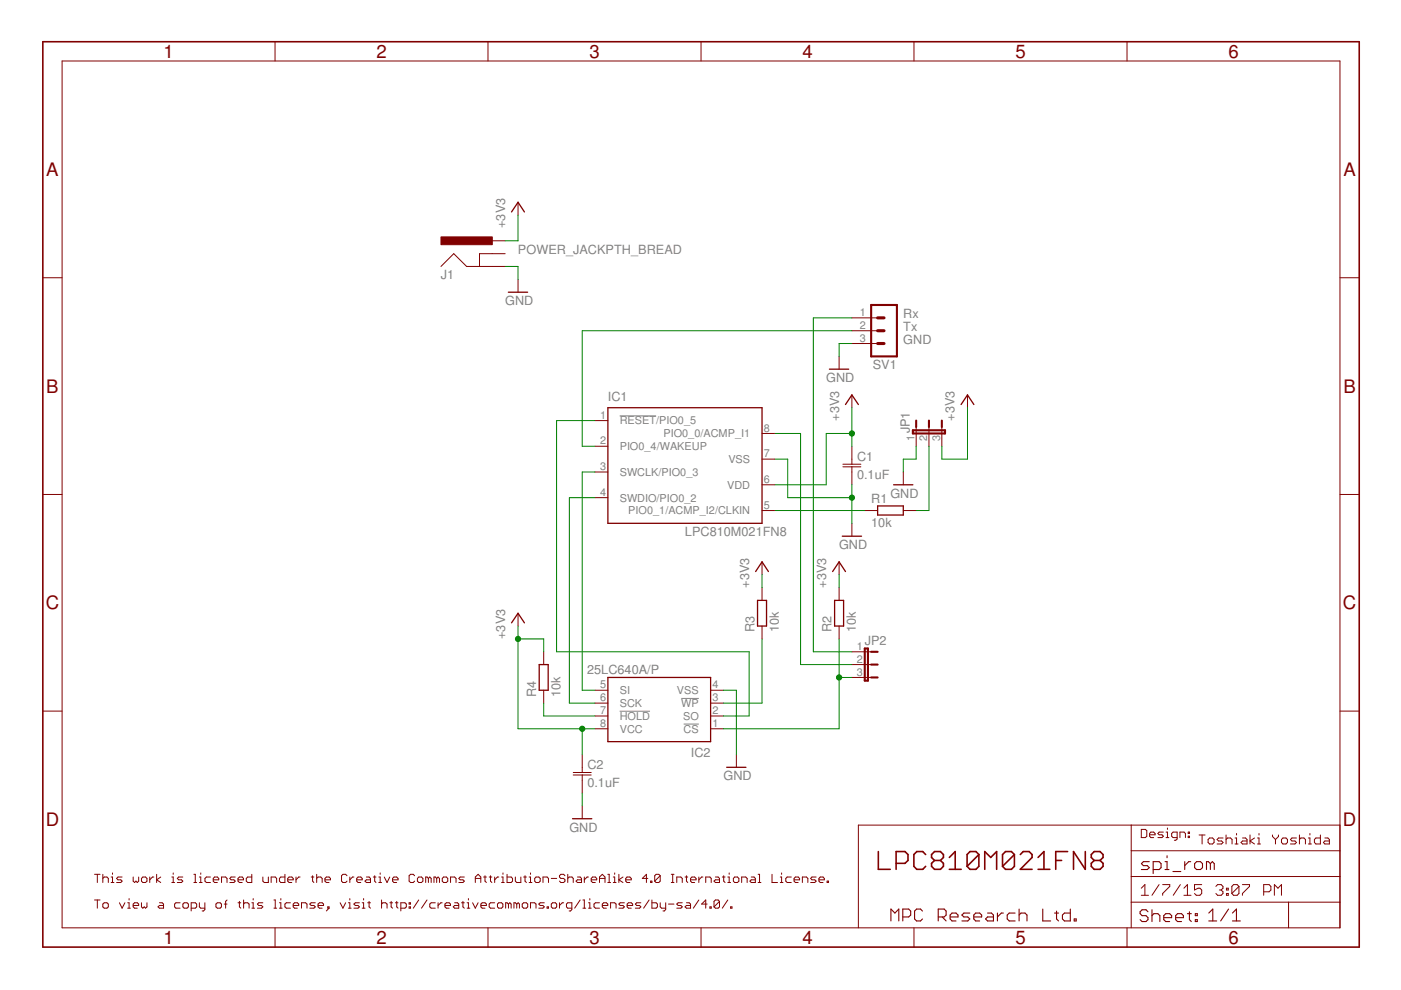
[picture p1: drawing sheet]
<?xml version="1.0" encoding="utf-8"?>
<!DOCTYPE eagle SYSTEM "eagle.dtd">
<!--
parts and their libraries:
SparkFun-Connectors: Licensing: CC v3.0 Share-Alike You are welcome to use this library for commercial purposes.
-->
<eagle version="7.2.0">
<drawing>
<settings>
<setting alwaysvectorfont="no"/>
<setting verticaltext="up"/>
</settings>
<grid distance="0.1" unitdist="inch" unit="inch" style="lines" multiple="1" display="yes" altdistance="0.01" altunitdist="inch" altunit="inch"/>
<schematic xreflabel="%F%N/%S.%C%R" xrefpart="/%S.%C%R">
<libraries>
<library name="supply1">
<symbols>
<symbol name="+3V3">
<wire x1="1.27" y1="-1.905" x2="0" y2="0" width="0.254" layer="94"/>
<wire x1="0" y1="0" x2="-1.27" y2="-1.905" width="0.254" layer="94"/>
<text x="-2.54" y="-5.08" size="1.778" layer="96" rot="R90">&gt;VALUE</text>
<pin name="+3V3" x="0" y="-2.54" visible="off" length="short" direction="sup" rot="R90"/>
</symbol>
<symbol name="GND">
<wire x1="-1.905" y1="0" x2="1.905" y2="0" width="0.254" layer="94"/>
<text x="-2.54" y="-2.54" size="1.778" layer="96">&gt;VALUE</text>
<pin name="GND" x="0" y="2.54" visible="off" length="short" direction="sup" rot="R270"/>
</symbol>
</symbols>
<devicesets>
<deviceset name="+3V3" prefix="+3V3">
<gates>
<gate name="G$1" symbol="+3V3" x="0" y="0"/>
</gates>
<devices>
<device name="">
<technologies>
<technology name=""/>
</technologies>
</device>
</devices>
</deviceset>
<deviceset name="GND" prefix="GND">
<gates>
<gate name="1" symbol="GND" x="0" y="0"/>
</gates>
<devices>
<device name="">
<technologies>
<technology name=""/>
</technologies>
</device>
</devices>
</deviceset>
</devicesets>
</library>
<library name="resistor">
<symbols>
<symbol name="R-EU">
<wire x1="-2.54" y1="-0.889" x2="2.54" y2="-0.889" width="0.254" layer="94"/>
<wire x1="2.54" y1="0.889" x2="-2.54" y2="0.889" width="0.254" layer="94"/>
<wire x1="2.54" y1="-0.889" x2="2.54" y2="0.889" width="0.254" layer="94"/>
<wire x1="-2.54" y1="-0.889" x2="-2.54" y2="0.889" width="0.254" layer="94"/>
<text x="-3.81" y="1.4986" size="1.778" layer="95">&gt;NAME</text>
<text x="-3.81" y="-3.302" size="1.778" layer="96">&gt;VALUE</text>
<pin name="2" x="5.08" y="0" visible="off" length="short" direction="pas" swaplevel="1" rot="R180"/>
<pin name="1" x="-5.08" y="0" visible="off" length="short" direction="pas" swaplevel="1"/>
</symbol>
</symbols>
<devicesets>
<deviceset name="R-EU_" prefix="R" uservalue="yes">
<gates>
<gate name="G$1" symbol="R-EU" x="0" y="0"/>
</gates>
<devices>
<device name="R0402" package="R0402">
<connects>
<connect gate="G$1" pin="1" pad="1"/>
<connect gate="G$1" pin="2" pad="2"/>
</connects>
<technologies>
<technology name=""/>
</technologies>
</device>
<device name="R0603" package="R0603">
<connects>
<connect gate="G$1" pin="1" pad="1"/>
<connect gate="G$1" pin="2" pad="2"/>
</connects>
<technologies>
<technology name=""/>
</technologies>
</device>
<device name="R0805" package="R0805">
<connects>
<connect gate="G$1" pin="1" pad="1"/>
<connect gate="G$1" pin="2" pad="2"/>
</connects>
<technologies>
<technology name=""/>
</technologies>
</device>
<device name="R0805W" package="R0805W">
<connects>
<connect gate="G$1" pin="1" pad="1"/>
<connect gate="G$1" pin="2" pad="2"/>
</connects>
<technologies>
<technology name=""/>
</technologies>
</device>
<device name="R1005" package="R1005">
<connects>
<connect gate="G$1" pin="1" pad="1"/>
<connect gate="G$1" pin="2" pad="2"/>
</connects>
<technologies>
<technology name=""/>
</technologies>
</device>
<device name="R1206" package="R1206">
<connects>
<connect gate="G$1" pin="1" pad="1"/>
<connect gate="G$1" pin="2" pad="2"/>
</connects>
<technologies>
<technology name=""/>
</technologies>
</device>
<device name="R1206W" package="R1206W">
<connects>
<connect gate="G$1" pin="1" pad="1"/>
<connect gate="G$1" pin="2" pad="2"/>
</connects>
<technologies>
<technology name=""/>
</technologies>
</device>
<device name="R1210" package="R1210">
<connects>
<connect gate="G$1" pin="1" pad="1"/>
<connect gate="G$1" pin="2" pad="2"/>
</connects>
<technologies>
<technology name=""/>
</technologies>
</device>
<device name="R1210W" package="R1210W">
<connects>
<connect gate="G$1" pin="1" pad="1"/>
<connect gate="G$1" pin="2" pad="2"/>
</connects>
<technologies>
<technology name=""/>
</technologies>
</device>
<device name="R2010" package="R2010">
<connects>
<connect gate="G$1" pin="1" pad="1"/>
<connect gate="G$1" pin="2" pad="2"/>
</connects>
<technologies>
<technology name=""/>
</technologies>
</device>
<device name="R2010W" package="R2010W">
<connects>
<connect gate="G$1" pin="1" pad="1"/>
<connect gate="G$1" pin="2" pad="2"/>
</connects>
<technologies>
<technology name=""/>
</technologies>
</device>
<device name="R2012" package="R2012">
<connects>
<connect gate="G$1" pin="1" pad="1"/>
<connect gate="G$1" pin="2" pad="2"/>
</connects>
<technologies>
<technology name=""/>
</technologies>
</device>
<device name="R2012W" package="R2012W">
<connects>
<connect gate="G$1" pin="1" pad="1"/>
<connect gate="G$1" pin="2" pad="2"/>
</connects>
<technologies>
<technology name=""/>
</technologies>
</device>
<device name="R2512" package="R2512">
<connects>
<connect gate="G$1" pin="1" pad="1"/>
<connect gate="G$1" pin="2" pad="2"/>
</connects>
<technologies>
<technology name=""/>
</technologies>
</device>
<device name="R2512W" package="R2512W">
<connects>
<connect gate="G$1" pin="1" pad="1"/>
<connect gate="G$1" pin="2" pad="2"/>
</connects>
<technologies>
<technology name=""/>
</technologies>
</device>
<device name="R3216" package="R3216">
<connects>
<connect gate="G$1" pin="1" pad="1"/>
<connect gate="G$1" pin="2" pad="2"/>
</connects>
<technologies>
<technology name=""/>
</technologies>
</device>
<device name="R3216W" package="R3216W">
<connects>
<connect gate="G$1" pin="1" pad="1"/>
<connect gate="G$1" pin="2" pad="2"/>
</connects>
<technologies>
<technology name=""/>
</technologies>
</device>
<device name="R3225" package="R3225">
<connects>
<connect gate="G$1" pin="1" pad="1"/>
<connect gate="G$1" pin="2" pad="2"/>
</connects>
<technologies>
<technology name=""/>
</technologies>
</device>
<device name="R3225W" package="R3225W">
<connects>
<connect gate="G$1" pin="1" pad="1"/>
<connect gate="G$1" pin="2" pad="2"/>
</connects>
<technologies>
<technology name=""/>
</technologies>
</device>
<device name="R5025" package="R5025">
<connects>
<connect gate="G$1" pin="1" pad="1"/>
<connect gate="G$1" pin="2" pad="2"/>
</connects>
<technologies>
<technology name=""/>
</technologies>
</device>
<device name="R5025W" package="R5025W">
<connects>
<connect gate="G$1" pin="1" pad="1"/>
<connect gate="G$1" pin="2" pad="2"/>
</connects>
<technologies>
<technology name=""/>
</technologies>
</device>
<device name="R6332" package="R6332">
<connects>
<connect gate="G$1" pin="1" pad="1"/>
<connect gate="G$1" pin="2" pad="2"/>
</connects>
<technologies>
<technology name=""/>
</technologies>
</device>
<device name="R6332W" package="R6332W">
<connects>
<connect gate="G$1" pin="1" pad="1"/>
<connect gate="G$1" pin="2" pad="2"/>
</connects>
<technologies>
<technology name=""/>
</technologies>
</device>
<device name="M0805" package="M0805">
<connects>
<connect gate="G$1" pin="1" pad="1"/>
<connect gate="G$1" pin="2" pad="2"/>
</connects>
<technologies>
<technology name=""/>
</technologies>
</device>
<device name="M1206" package="M1206">
<connects>
<connect gate="G$1" pin="1" pad="1"/>
<connect gate="G$1" pin="2" pad="2"/>
</connects>
<technologies>
<technology name=""/>
</technologies>
</device>
<device name="M1406" package="M1406">
<connects>
<connect gate="G$1" pin="1" pad="1"/>
<connect gate="G$1" pin="2" pad="2"/>
</connects>
<technologies>
<technology name=""/>
</technologies>
</device>
<device name="M2012" package="M2012">
<connects>
<connect gate="G$1" pin="1" pad="1"/>
<connect gate="G$1" pin="2" pad="2"/>
</connects>
<technologies>
<technology name=""/>
</technologies>
</device>
<device name="M2309" package="M2309">
<connects>
<connect gate="G$1" pin="1" pad="1"/>
<connect gate="G$1" pin="2" pad="2"/>
</connects>
<technologies>
<technology name=""/>
</technologies>
</device>
<device name="M3216" package="M3216">
<connects>
<connect gate="G$1" pin="1" pad="1"/>
<connect gate="G$1" pin="2" pad="2"/>
</connects>
<technologies>
<technology name=""/>
</technologies>
</device>
<device name="M3516" package="M3516">
<connects>
<connect gate="G$1" pin="1" pad="1"/>
<connect gate="G$1" pin="2" pad="2"/>
</connects>
<technologies>
<technology name=""/>
</technologies>
</device>
<device name="M5923" package="M5923">
<connects>
<connect gate="G$1" pin="1" pad="1"/>
<connect gate="G$1" pin="2" pad="2"/>
</connects>
<technologies>
<technology name=""/>
</technologies>
</device>
<device name="0204/5" package="0204/5">
<connects>
<connect gate="G$1" pin="1" pad="1"/>
<connect gate="G$1" pin="2" pad="2"/>
</connects>
<technologies>
<technology name=""/>
</technologies>
</device>
<device name="0204/7" package="0204/7">
<connects>
<connect gate="G$1" pin="1" pad="1"/>
<connect gate="G$1" pin="2" pad="2"/>
</connects>
<technologies>
<technology name=""/>
</technologies>
</device>
<device name="0204/2V" package="0204V">
<connects>
<connect gate="G$1" pin="1" pad="1"/>
<connect gate="G$1" pin="2" pad="2"/>
</connects>
<technologies>
<technology name=""/>
</technologies>
</device>
<device name="0207/10" package="0207/10">
<connects>
<connect gate="G$1" pin="1" pad="1"/>
<connect gate="G$1" pin="2" pad="2"/>
</connects>
<technologies>
<technology name=""/>
</technologies>
</device>
<device name="0207/12" package="0207/12">
<connects>
<connect gate="G$1" pin="1" pad="1"/>
<connect gate="G$1" pin="2" pad="2"/>
</connects>
<technologies>
<technology name=""/>
</technologies>
</device>
<device name="0207/15" package="0207/15">
<connects>
<connect gate="G$1" pin="1" pad="1"/>
<connect gate="G$1" pin="2" pad="2"/>
</connects>
<technologies>
<technology name=""/>
</technologies>
</device>
<device name="0207/2V" package="0207/2V">
<connects>
<connect gate="G$1" pin="1" pad="1"/>
<connect gate="G$1" pin="2" pad="2"/>
</connects>
<technologies>
<technology name=""/>
</technologies>
</device>
<device name="0207/5V" package="0207/5V">
<connects>
<connect gate="G$1" pin="1" pad="1"/>
<connect gate="G$1" pin="2" pad="2"/>
</connects>
<technologies>
<technology name=""/>
</technologies>
</device>
<device name="0207/7" package="0207/7">
<connects>
<connect gate="G$1" pin="1" pad="1"/>
<connect gate="G$1" pin="2" pad="2"/>
</connects>
<technologies>
<technology name=""/>
</technologies>
</device>
<device name="0309/10" package="0309/10">
<connects>
<connect gate="G$1" pin="1" pad="1"/>
<connect gate="G$1" pin="2" pad="2"/>
</connects>
<technologies>
<technology name=""/>
</technologies>
</device>
<device name="0309/12" package="0309/12">
<connects>
<connect gate="G$1" pin="1" pad="1"/>
<connect gate="G$1" pin="2" pad="2"/>
</connects>
<technologies>
<technology name=""/>
</technologies>
</device>
<device name="0309/V" package="0309V">
<connects>
<connect gate="G$1" pin="1" pad="1"/>
<connect gate="G$1" pin="2" pad="2"/>
</connects>
<technologies>
<technology name=""/>
</technologies>
</device>
<device name="0411/12" package="0411/12">
<connects>
<connect gate="G$1" pin="1" pad="1"/>
<connect gate="G$1" pin="2" pad="2"/>
</connects>
<technologies>
<technology name=""/>
</technologies>
</device>
<device name="0411/15" package="0411/15">
<connects>
<connect gate="G$1" pin="1" pad="1"/>
<connect gate="G$1" pin="2" pad="2"/>
</connects>
<technologies>
<technology name=""/>
</technologies>
</device>
<device name="0411/3V" package="0411V">
<connects>
<connect gate="G$1" pin="1" pad="1"/>
<connect gate="G$1" pin="2" pad="2"/>
</connects>
<technologies>
<technology name=""/>
</technologies>
</device>
<device name="0414/15" package="0414/15">
<connects>
<connect gate="G$1" pin="1" pad="1"/>
<connect gate="G$1" pin="2" pad="2"/>
</connects>
<technologies>
<technology name=""/>
</technologies>
</device>
<device name="0414/5V" package="0414V">
<connects>
<connect gate="G$1" pin="1" pad="1"/>
<connect gate="G$1" pin="2" pad="2"/>
</connects>
<technologies>
<technology name=""/>
</technologies>
</device>
<device name="0617/17" package="0617/17">
<connects>
<connect gate="G$1" pin="1" pad="1"/>
<connect gate="G$1" pin="2" pad="2"/>
</connects>
<technologies>
<technology name=""/>
</technologies>
</device>
<device name="0617/22" package="0617/22">
<connects>
<connect gate="G$1" pin="1" pad="1"/>
<connect gate="G$1" pin="2" pad="2"/>
</connects>
<technologies>
<technology name=""/>
</technologies>
</device>
<device name="0617/5V" package="0617V">
<connects>
<connect gate="G$1" pin="1" pad="1"/>
<connect gate="G$1" pin="2" pad="2"/>
</connects>
<technologies>
<technology name=""/>
</technologies>
</device>
<device name="0922/22" package="0922/22">
<connects>
<connect gate="G$1" pin="1" pad="1"/>
<connect gate="G$1" pin="2" pad="2"/>
</connects>
<technologies>
<technology name=""/>
</technologies>
</device>
<device name="0613/5V" package="P0613V">
<connects>
<connect gate="G$1" pin="1" pad="1"/>
<connect gate="G$1" pin="2" pad="2"/>
</connects>
<technologies>
<technology name=""/>
</technologies>
</device>
<device name="0613/15" package="P0613/15">
<connects>
<connect gate="G$1" pin="1" pad="1"/>
<connect gate="G$1" pin="2" pad="2"/>
</connects>
<technologies>
<technology name=""/>
</technologies>
</device>
<device name="0817/22" package="P0817/22">
<connects>
<connect gate="G$1" pin="1" pad="1"/>
<connect gate="G$1" pin="2" pad="2"/>
</connects>
<technologies>
<technology name=""/>
</technologies>
</device>
<device name="0817/7V" package="P0817V">
<connects>
<connect gate="G$1" pin="1" pad="1"/>
<connect gate="G$1" pin="2" pad="2"/>
</connects>
<technologies>
<technology name=""/>
</technologies>
</device>
<device name="V234/12" package="V234/12">
<connects>
<connect gate="G$1" pin="1" pad="1"/>
<connect gate="G$1" pin="2" pad="2"/>
</connects>
<technologies>
<technology name=""/>
</technologies>
</device>
<device name="V235/17" package="V235/17">
<connects>
<connect gate="G$1" pin="1" pad="1"/>
<connect gate="G$1" pin="2" pad="2"/>
</connects>
<technologies>
<technology name=""/>
</technologies>
</device>
<device name="V526-0" package="V526-0">
<connects>
<connect gate="G$1" pin="1" pad="1"/>
<connect gate="G$1" pin="2" pad="2"/>
</connects>
<technologies>
<technology name=""/>
</technologies>
</device>
<device name="MELF0102R" package="MINI_MELF-0102R">
<connects>
<connect gate="G$1" pin="1" pad="1"/>
<connect gate="G$1" pin="2" pad="2"/>
</connects>
<technologies>
<technology name=""/>
</technologies>
</device>
<device name="MELF0102W" package="MINI_MELF-0102W">
<connects>
<connect gate="G$1" pin="1" pad="1"/>
<connect gate="G$1" pin="2" pad="2"/>
</connects>
<technologies>
<technology name=""/>
</technologies>
</device>
<device name="MELF0204R" package="MINI_MELF-0204R">
<connects>
<connect gate="G$1" pin="1" pad="1"/>
<connect gate="G$1" pin="2" pad="2"/>
</connects>
<technologies>
<technology name=""/>
</technologies>
</device>
<device name="MELF0204W" package="MINI_MELF-0204W">
<connects>
<connect gate="G$1" pin="1" pad="1"/>
<connect gate="G$1" pin="2" pad="2"/>
</connects>
<technologies>
<technology name=""/>
</technologies>
</device>
<device name="MELF0207R" package="MINI_MELF-0207R">
<connects>
<connect gate="G$1" pin="1" pad="1"/>
<connect gate="G$1" pin="2" pad="2"/>
</connects>
<technologies>
<technology name=""/>
</technologies>
</device>
<device name="MELF0207W" package="MINI_MELF-0207W">
<connects>
<connect gate="G$1" pin="1" pad="1"/>
<connect gate="G$1" pin="2" pad="2"/>
</connects>
<technologies>
<technology name=""/>
</technologies>
</device>
<device name="0922V" package="0922V">
<connects>
<connect gate="G$1" pin="1" pad="1"/>
<connect gate="G$1" pin="2" pad="2"/>
</connects>
<technologies>
<technology name=""/>
</technologies>
</device>
<device name="RDH/15" package="RDH/15">
<connects>
<connect gate="G$1" pin="1" pad="1"/>
<connect gate="G$1" pin="2" pad="2"/>
</connects>
<technologies>
<technology name=""/>
</technologies>
</device>
<device name="MELF0102AX" package="MINI_MELF-0102AX">
<connects>
<connect gate="G$1" pin="1" pad="1"/>
<connect gate="G$1" pin="2" pad="2"/>
</connects>
<technologies>
<technology name=""/>
</technologies>
</device>
</devices>
</deviceset>
</devicesets>
</library>
<library name="jumper">
<symbols>
<symbol name="JP3E">
<wire x1="2.54" y1="0" x2="2.54" y2="1.27" width="0.1524" layer="94"/>
<wire x1="0" y1="0" x2="0" y2="1.27" width="0.1524" layer="94"/>
<wire x1="-2.54" y1="0" x2="-2.54" y2="1.27" width="0.1524" layer="94"/>
<wire x1="2.54" y1="2.54" x2="2.54" y2="1.27" width="0.4064" layer="94"/>
<wire x1="0" y1="2.54" x2="0" y2="1.27" width="0.4064" layer="94"/>
<wire x1="-2.54" y1="2.54" x2="-2.54" y2="1.27" width="0.4064" layer="94"/>
<wire x1="-3.175" y1="0" x2="3.175" y2="0" width="0.4064" layer="94"/>
<wire x1="3.175" y1="0" x2="3.175" y2="0.635" width="0.4064" layer="94"/>
<wire x1="3.175" y1="0.635" x2="-3.175" y2="0.635" width="0.4064" layer="94"/>
<wire x1="-3.175" y1="0.635" x2="-3.175" y2="0" width="0.4064" layer="94"/>
<text x="-3.81" y="0" size="1.778" layer="95" rot="R90">&gt;NAME</text>
<text x="5.715" y="0" size="1.778" layer="96" rot="R90">&gt;VALUE</text>
<pin name="1" x="-2.54" y="-2.54" visible="pad" length="short" direction="pas" rot="R90"/>
<pin name="2" x="0" y="-2.54" visible="pad" length="short" direction="pas" rot="R90"/>
<pin name="3" x="2.54" y="-2.54" visible="pad" length="short" direction="pas" rot="R90"/>
</symbol>
</symbols>
<devicesets>
<deviceset name="JP2E" prefix="JP" uservalue="yes">
<gates>
<gate name="1" symbol="JP3E" x="0" y="0"/>
</gates>
<devices>
<device name="" package="JP2">
<connects>
<connect gate="1" pin="1" pad="1"/>
<connect gate="1" pin="2" pad="2"/>
<connect gate="1" pin="3" pad="3"/>
</connects>
<technologies>
<technology name=""/>
</technologies>
</device>
</devices>
</deviceset>
</devicesets>
</library>
<library name="cap">
<symbols>
<symbol name="CAP-JIS">
<wire x1="0" y1="-1.016" x2="1.778" y2="-1.016" width="0.1524" layer="94"/>
<wire x1="0" y1="-1.524" x2="1.778" y2="-1.524" width="0.1524" layer="94"/>
<wire x1="0" y1="0" x2="0" y2="-1.016" width="0.1524" layer="94"/>
<wire x1="0" y1="-2.54" x2="0" y2="-1.524" width="0.1524" layer="94"/>
<wire x1="0" y1="-1.016" x2="-1.778" y2="-1.016" width="0.1524" layer="94"/>
<wire x1="0" y1="-1.524" x2="-1.778" y2="-1.524" width="0.1524" layer="94"/>
<text x="1.016" y="-0.381" size="1.778" layer="95">&gt;NAME</text>
<text x="1.016" y="-3.937" size="1.778" layer="96">&gt;VALUE</text>
<pin name="1" x="0" y="2.54" visible="off" length="short" direction="pas" swaplevel="1" rot="R270"/>
<pin name="2" x="0" y="-5.08" visible="off" length="short" direction="pas" swaplevel="1" rot="R90"/>
</symbol>
</symbols>
<devicesets>
<deviceset name="C-JIS" prefix="C" uservalue="yes">
<gates>
<gate name="G$1" symbol="CAP-JIS" x="0" y="0"/>
</gates>
<devices>
<device name="050-024X044" package="C050-024X044">
<connects>
<connect gate="G$1" pin="1" pad="1"/>
<connect gate="G$1" pin="2" pad="2"/>
</connects>
<technologies>
<technology name=""/>
</technologies>
</device>
<device name="0603" package="C0603">
<connects>
<connect gate="G$1" pin="1" pad="1"/>
<connect gate="G$1" pin="2" pad="2"/>
</connects>
<technologies>
<technology name=""/>
</technologies>
</device>
<device name="0805" package="C0805">
<connects>
<connect gate="G$1" pin="1" pad="1"/>
<connect gate="G$1" pin="2" pad="2"/>
</connects>
<technologies>
<technology name=""/>
</technologies>
</device>
</devices>
</deviceset>
</devicesets>
</library>
<library name="con-lstb">
<symbols>
<symbol name="MA03-1">
<wire x1="3.81" y1="-5.08" x2="-1.27" y2="-5.08" width="0.4064" layer="94"/>
<wire x1="1.27" y1="2.54" x2="2.54" y2="2.54" width="0.6096" layer="94"/>
<wire x1="1.27" y1="0" x2="2.54" y2="0" width="0.6096" layer="94"/>
<wire x1="1.27" y1="-2.54" x2="2.54" y2="-2.54" width="0.6096" layer="94"/>
<wire x1="-1.27" y1="5.08" x2="-1.27" y2="-5.08" width="0.4064" layer="94"/>
<wire x1="3.81" y1="-5.08" x2="3.81" y2="5.08" width="0.4064" layer="94"/>
<wire x1="-1.27" y1="5.08" x2="3.81" y2="5.08" width="0.4064" layer="94"/>
<text x="-1.27" y="-7.62" size="1.778" layer="96">&gt;VALUE</text>
<text x="-1.27" y="5.842" size="1.778" layer="95">&gt;NAME</text>
<pin name="1" x="7.62" y="-2.54" visible="pad" length="middle" direction="pas" swaplevel="1" rot="R180"/>
<pin name="2" x="7.62" y="0" visible="pad" length="middle" direction="pas" swaplevel="1" rot="R180"/>
<pin name="3" x="7.62" y="2.54" visible="pad" length="middle" direction="pas" swaplevel="1" rot="R180"/>
</symbol>
</symbols>
<devicesets>
<deviceset name="MA03-1" prefix="SV" uservalue="yes">
<gates>
<gate name="G$1" symbol="MA03-1" x="0" y="0"/>
</gates>
<devices>
<device name="" package="MA03-1">
<connects>
<connect gate="G$1" pin="1" pad="1"/>
<connect gate="G$1" pin="2" pad="2"/>
<connect gate="G$1" pin="3" pad="3"/>
</connects>
<technologies>
<technology name="">
<attribute name="MF" value="" constant="no"/>
<attribute name="MPN" value="" constant="no"/>
<attribute name="OC_FARNELL" value="unknown" constant="no"/>
<attribute name="OC_NEWARK" value="unknown" constant="no"/>
</technology>
</technologies>
</device>
</devices>
</deviceset>
</devicesets>
</library>
<library name="SparkFun-Connectors">
<symbols>
<symbol name="POWERJACK">
<wire x1="-10.16" y1="2.54" x2="-7.62" y2="5.08" width="0.1524" layer="94"/>
<wire x1="-7.62" y1="5.08" x2="-5.08" y2="2.54" width="0.1524" layer="94"/>
<wire x1="-5.08" y1="2.54" x2="-2.54" y2="2.54" width="0.1524" layer="94"/>
<wire x1="-2.54" y1="2.54" x2="0" y2="2.54" width="0.1524" layer="94"/>
<wire x1="-2.54" y1="2.54" x2="-2.54" y2="5.08" width="0.1524" layer="94"/>
<wire x1="-2.54" y1="5.08" x2="0" y2="5.08" width="0.1524" layer="94"/>
<text x="-10.16" y="10.16" size="1.778" layer="96">&gt;Value</text>
<text x="-10.16" y="0" size="1.778" layer="95">&gt;Name</text>
<rectangle x1="-10.16" y1="6.858" x2="0" y2="8.382" layer="94"/>
<pin name="GNDBREAK" x="2.54" y="5.08" visible="off" length="short" rot="R180"/>
<pin name="GND" x="2.54" y="2.54" visible="off" length="short" rot="R180"/>
<pin name="PWR" x="2.54" y="7.62" visible="off" length="short" rot="R180"/>
</symbol>
</symbols>
<devicesets>
<deviceset name="POWER_JACK" prefix="J">
<gates>
<gate name="G$1" symbol="POWERJACK" x="7.62" y="-2.54"/>
</gates>
<devices>
<device name="SMD" package="POWER_JACK_SMD">
<connects>
<connect gate="G$1" pin="GND" pad="P$4"/>
<connect gate="G$1" pin="GNDBREAK" pad="GND"/>
<connect gate="G$1" pin="PWR" pad="VIN0"/>
</connects>
<technologies>
<technology name="">
<attribute name="PROD_ID" value="CONN-08106"/>
<attribute name="VALUE" value="5.5x2.1mm Barrel" constant="no"/>
</technology>
</technologies>
</device>
<device name="SLT" package="POWER_JACK_SLOT">
<connects>
<connect gate="G$1" pin="GND" pad="GND@2"/>
<connect gate="G$1" pin="GNDBREAK" pad="GND@1"/>
<connect gate="G$1" pin="PWR" pad="PWR"/>
</connects>
<technologies>
<technology name="">
<attribute name="PROD_ID" value="PRT-00119" constant="no"/>
</technology>
</technologies>
</device>
<device name="PTH" package="POWER_JACK_PTH">
<connects>
<connect gate="G$1" pin="GND" pad="GND"/>
<connect gate="G$1" pin="GNDBREAK" pad="GNDBREAK"/>
<connect gate="G$1" pin="PWR" pad="PWR"/>
</connects>
<technologies>
<technology name="">
<attribute name="PROD_ID" value="PRT-00119" constant="no"/>
</technology>
</technologies>
</device>
<device name="COMBO" package="POWER_JACK_COMBO">
<connects>
<connect gate="G$1" pin="GND" pad="GND@1"/>
<connect gate="G$1" pin="GNDBREAK" pad="GND"/>
<connect gate="G$1" pin="PWR" pad="POWER"/>
</connects>
<technologies>
<technology name=""/>
</technologies>
</device>
<device name="PTH_LOCK" package="POWER_JACK_PTH_LOCK">
<connects>
<connect gate="G$1" pin="GND" pad="GND"/>
<connect gate="G$1" pin="GNDBREAK" pad="GNDBREAK"/>
<connect gate="G$1" pin="PWR" pad="PWR"/>
</connects>
<technologies>
<technology name="">
<attribute name="PROD_ID" value="PRT-00119" constant="no"/>
</technology>
</technologies>
</device>
<device name="1" package="POWER_JACK_SMD_OVERPASTE_REDBOARD_0603">
<connects>
<connect gate="G$1" pin="GND" pad="P$4"/>
<connect gate="G$1" pin="GNDBREAK" pad="GND"/>
<connect gate="G$1" pin="PWR" pad="VIN0"/>
</connects>
<technologies>
<technology name=""/>
</technologies>
</device>
<device name="TOE" package="POWER_JACK_SMD_OVERPASTE_TOE">
<connects>
<connect gate="G$1" pin="GND" pad="P$4"/>
<connect gate="G$1" pin="GNDBREAK" pad="GND"/>
<connect gate="G$1" pin="PWR" pad="VIN0"/>
</connects>
<technologies>
<technology name=""/>
</technologies>
</device>
<device name="PTH_BREAD" package="POWER_JACK_PTH_BREAD">
<connects>
<connect gate="G$1" pin="GND" pad="GND"/>
<connect gate="G$1" pin="GNDBREAK" pad="GNDBREAK"/>
<connect gate="G$1" pin="PWR" pad="PWR"/>
</connects>
<technologies>
<technology name="">
<attribute name="PROD_ID" value="PRT-10811" constant="no"/>
</technology>
</technologies>
</device>
</devices>
</deviceset>
</devicesets>
</library>
<library name="frames">
<symbols>
<symbol name="A4L-LOC">
<wire x1="256.54" y1="3.81" x2="256.54" y2="8.89" width="0.1016" layer="94"/>
<wire x1="256.54" y1="8.89" x2="256.54" y2="13.97" width="0.1016" layer="94"/>
<wire x1="256.54" y1="13.97" x2="256.54" y2="19.05" width="0.1016" layer="94"/>
<wire x1="256.54" y1="19.05" x2="256.54" y2="24.13" width="0.1016" layer="94"/>
<wire x1="161.29" y1="3.81" x2="161.29" y2="24.13" width="0.1016" layer="94"/>
<wire x1="161.29" y1="24.13" x2="215.265" y2="24.13" width="0.1016" layer="94"/>
<wire x1="215.265" y1="24.13" x2="256.54" y2="24.13" width="0.1016" layer="94"/>
<wire x1="246.38" y1="3.81" x2="246.38" y2="8.89" width="0.1016" layer="94"/>
<wire x1="246.38" y1="8.89" x2="256.54" y2="8.89" width="0.1016" layer="94"/>
<wire x1="246.38" y1="8.89" x2="215.265" y2="8.89" width="0.1016" layer="94"/>
<wire x1="215.265" y1="8.89" x2="215.265" y2="3.81" width="0.1016" layer="94"/>
<wire x1="215.265" y1="8.89" x2="215.265" y2="13.97" width="0.1016" layer="94"/>
<wire x1="215.265" y1="13.97" x2="256.54" y2="13.97" width="0.1016" layer="94"/>
<wire x1="215.265" y1="13.97" x2="215.265" y2="19.05" width="0.1016" layer="94"/>
<wire x1="215.265" y1="19.05" x2="256.54" y2="19.05" width="0.1016" layer="94"/>
<wire x1="215.265" y1="19.05" x2="215.265" y2="24.13" width="0.1016" layer="94"/>
<text x="217.17" y="15.24" size="2.54" layer="94" font="vector">&gt;DRAWING_NAME</text>
<text x="217.17" y="10.16" size="2.286" layer="94" font="vector">&gt;LAST_DATE_TIME</text>
<text x="230.505" y="5.08" size="2.54" layer="94" font="vector">&gt;SHEET</text>
<text x="216.916" y="4.953" size="2.54" layer="94" font="vector">Sheet:</text>
<frame x1="0" y1="0" x2="260.35" y2="179.07" columns="6" rows="4" layer="94"/>
</symbol>
</symbols>
<devicesets>
<deviceset name="A4L-LOC" prefix="FRAME" uservalue="yes">
<gates>
<gate name="G$1" symbol="A4L-LOC" x="0" y="0"/>
</gates>
<devices>
<device name="">
<technologies>
<technology name=""/>
</technologies>
</device>
</devices>
</deviceset>
</devicesets>
</library>
<library name="nxp">
<symbols>
<symbol name="LPC81XFN8">
<pin name="!RESET!/PIO0_5" x="-17.78" y="7.62" length="short"/>
<pin name="PIO0_4/WAKEUP" x="-17.78" y="2.54" length="short"/>
<pin name="SWCLK/PIO0_3" x="-17.78" y="-2.54" length="short"/>
<pin name="SWDIO/PIO0_2" x="-17.78" y="-7.62" length="short"/>
<pin name="PIO0_1/ACMP_I2/CLKIN" x="17.78" y="-10.16" length="short" rot="R180"/>
<pin name="VDD" x="17.78" y="-5.08" length="short" direction="pwr" rot="R180"/>
<pin name="VSS" x="17.78" y="0" length="short" direction="pwr" rot="R180"/>
<pin name="PIO0_0/ACMP_I1" x="17.78" y="5.08" length="short" rot="R180"/>
<wire x1="-15.24" y1="10.16" x2="15.24" y2="10.16" width="0.254" layer="94"/>
<wire x1="15.24" y1="10.16" x2="15.24" y2="-12.7" width="0.254" layer="94"/>
<wire x1="15.24" y1="-12.7" x2="-15.24" y2="-12.7" width="0.254" layer="94"/>
<wire x1="-15.24" y1="-12.7" x2="-15.24" y2="10.16" width="0.254" layer="94"/>
<text x="-15.24" y="11.43" size="1.778" layer="95">&gt;NAME</text>
<text x="0" y="-15.24" size="1.778" layer="96">&gt;VALUE</text>
</symbol>
</symbols>
<devicesets>
<deviceset name="LPC810M021" prefix="IC">
<gates>
<gate name="G$1" symbol="LPC81XFN8" x="0" y="0"/>
</gates>
<devices>
<device name="FN8" package="DIL08">
<connects>
<connect gate="G$1" pin="!RESET!/PIO0_5" pad="1"/>
<connect gate="G$1" pin="PIO0_0/ACMP_I1" pad="8"/>
<connect gate="G$1" pin="PIO0_1/ACMP_I2/CLKIN" pad="5"/>
<connect gate="G$1" pin="PIO0_4/WAKEUP" pad="2"/>
<connect gate="G$1" pin="SWCLK/PIO0_3" pad="3"/>
<connect gate="G$1" pin="SWDIO/PIO0_2" pad="4"/>
<connect gate="G$1" pin="VDD" pad="6"/>
<connect gate="G$1" pin="VSS" pad="7"/>
</connects>
<technologies>
<technology name=""/>
</technologies>
</device>
</devices>
</deviceset>
</devicesets>
</library>
<library name="microchip">
<symbols>
<symbol name="25SERIAL">
<pin name="!CS" x="-12.7" y="2.54" length="short" direction="in"/>
<pin name="SO" x="-12.7" y="0" length="short" direction="out"/>
<pin name="!WP" x="-12.7" y="-2.54" length="short" direction="in"/>
<pin name="VSS" x="-12.7" y="-5.08" length="short" direction="pwr"/>
<pin name="SI" x="12.7" y="-5.08" length="short" direction="in" rot="R180"/>
<pin name="SCK" x="12.7" y="-2.54" length="short" direction="in" rot="R180"/>
<pin name="!HOLD" x="12.7" y="0" length="short" direction="in" rot="R180"/>
<pin name="VCC" x="12.7" y="2.54" length="short" direction="pwr" rot="R180"/>
<wire x1="-10.16" y1="5.08" x2="10.16" y2="5.08" width="0.254" layer="94"/>
<wire x1="10.16" y1="5.08" x2="10.16" y2="-7.62" width="0.254" layer="94"/>
<wire x1="10.16" y1="-7.62" x2="-10.16" y2="-7.62" width="0.254" layer="94"/>
<wire x1="-10.16" y1="-7.62" x2="-10.16" y2="5.08" width="0.254" layer="94"/>
<text x="-10.16" y="6.35" size="1.778" layer="95">&gt;NAME</text>
<text x="0" y="-10.16" size="1.778" layer="96">&gt;VALUE</text>
</symbol>
</symbols>
<devicesets>
<deviceset name="25*" prefix="IC">
<gates>
<gate name="G$1" symbol="25SERIAL" x="0" y="0"/>
</gates>
<devices>
<device name="/P" package="DIL8">
<connects>
<connect gate="G$1" pin="!CS" pad="1"/>
<connect gate="G$1" pin="!HOLD" pad="7"/>
<connect gate="G$1" pin="!WP" pad="3"/>
<connect gate="G$1" pin="SCK" pad="6"/>
<connect gate="G$1" pin="SI" pad="5"/>
<connect gate="G$1" pin="SO" pad="2"/>
<connect gate="G$1" pin="VCC" pad="8"/>
<connect gate="G$1" pin="VSS" pad="4"/>
</connects>
<technologies>
<technology name="AA640A">
<attribute name="VCC" value="1.8-5.5V" constant="no"/>
</technology>
<technology name="LC640A">
<attribute name="VCC" value="2.5-5.5V" constant="no"/>
</technology>
</technologies>
</device>
</devices>
</deviceset>
</devicesets>
</library>
</libraries>
<attributes>
</attributes>
<variantdefs>
</variantdefs>
<classes>
<class number="0" name="default" width="0" drill="0">
</class>
</classes>
<parts>
<part name="+3V1" library="supply1" deviceset="+3V3" device=""/>
<part name="GND1" library="supply1" deviceset="GND" device=""/>
<part name="+3V2" library="supply1" deviceset="+3V3" device=""/>
<part name="R1" library="resistor" deviceset="R-EU_" device="0207/10" value="10k"/>
<part name="JP1" library="jumper" deviceset="JP2E" device=""/>
<part name="+3V3" library="supply1" deviceset="+3V3" device=""/>
<part name="GND2" library="supply1" deviceset="GND" device=""/>
<part name="C1" library="cap" deviceset="C-JIS" device="050-024X044" value="0.1uF"/>
<part name="SV1" library="con-lstb" deviceset="MA03-1" device=""/>
<part name="GND3" library="supply1" deviceset="GND" device=""/>
<part name="+3V4" library="supply1" deviceset="+3V3" device=""/>
<part name="GND4" library="supply1" deviceset="GND" device=""/>
<part name="J1" library="SparkFun-Connectors" deviceset="POWER_JACK" device="PTH_BREAD"/>
<part name="FRAME1" library="frames" deviceset="A4L-LOC" device=""/>
<part name="IC1" library="nxp" deviceset="LPC810M021" device="FN8"/>
<part name="GND6" library="supply1" deviceset="GND" device=""/>
<part name="R2" library="resistor" deviceset="R-EU_" device="0207/10" value="10k"/>
<part name="R4" library="resistor" deviceset="R-EU_" device="0207/10" value="10k"/>
<part name="IC2" library="microchip" deviceset="25*" device="/P" technology="LC640A"/>
<part name="JP2" library="jumper" deviceset="JP2E" device=""/>
<part name="+3V6" library="supply1" deviceset="+3V3" device=""/>
<part name="R3" library="resistor" deviceset="R-EU_" device="0207/10" value="10k"/>
<part name="+3V5" library="supply1" deviceset="+3V3" device=""/>
<part name="C2" library="cap" deviceset="C-JIS" device="050-024X044" value="0.1uF"/>
<part name="GND5" library="supply1" deviceset="GND" device=""/>
</parts>
<sheets>
<sheet>
<plain>
<text x="236.22" y="147.32" size="1.778" layer="97">Rx</text>
<text x="236.22" y="144.78" size="1.778" layer="97">Tx</text>
<text x="236.22" y="142.24" size="1.778" layer="97">GND</text>
<text x="233.68" y="27.94" size="2.54" layer="94" font="vector">MPC Research Ltd.</text>
<text x="231.14" y="38.1" size="3.81" layer="94" font="vector">LPC810M021FN8</text>
<text x="76.2" y="35.56" size="1.778" layer="94" font="vector">This work is licensed under the Creative Commons Attribution-ShareAlike 4.0 International License.</text>
<text x="76.2" y="30.48" size="1.778" layer="94" font="vector">To view a copy of this license, visit http://creativecommons.org/licenses/by-sa/4.0/.</text>
<text x="283.21" y="44.45" size="1.778" layer="94" font="vector">Design:</text>
<text x="294.64" y="43.18" size="1.9304" layer="94" font="vector">Toshiaki Yoshida</text>
</plain>
<instances>
<instance part="+3V1" gate="G$1" x="226.06" y="132.08"/>
<instance part="GND1" gate="1" x="226.06" y="104.14"/>
<instance part="+3V2" gate="G$1" x="160.02" y="88.9"/>
<instance part="R1" gate="G$1" x="233.68" y="109.22"/>
<instance part="JP1" gate="1" x="241.3" y="124.46"/>
<instance part="+3V3" gate="G$1" x="248.92" y="132.08"/>
<instance part="GND2" gate="1" x="236.22" y="114.3"/>
<instance part="C1" gate="G$1" x="226.06" y="119.38"/>
<instance part="SV1" gate="G$1" x="233.68" y="144.78" rot="R180"/>
<instance part="GND3" gate="1" x="223.52" y="137.16"/>
<instance part="+3V4" gate="G$1" x="160.02" y="170.18"/>
<instance part="GND4" gate="1" x="160.02" y="152.4"/>
<instance part="J1" gate="G$1" x="154.94" y="154.94" smashed="yes">
<attribute name="VALUE" x="160.02" y="160.02" size="1.778" layer="96"/>
<attribute name="NAME" x="144.78" y="154.94" size="1.778" layer="95"/>
</instance>
<instance part="FRAME1" gate="G$1" x="66.04" y="22.86"/>
<instance part="IC1" gate="G$1" x="193.04" y="119.38"/>
<instance part="GND6" gate="1" x="203.2" y="58.42"/>
<instance part="R2" gate="G$1" x="223.52" y="88.9" rot="R90"/>
<instance part="R4" gate="G$1" x="165.1" y="76.2" smashed="yes" rot="R90">
<attribute name="NAME" x="163.6014" y="72.39" size="1.778" layer="95" rot="R90"/>
<attribute name="VALUE" x="168.402" y="72.39" size="1.778" layer="96" rot="R90"/>
</instance>
<instance part="IC2" gate="G$1" x="187.96" y="68.58" rot="R180"/>
<instance part="JP2" gate="1" x="228.6" y="78.74" rot="R270"/>
<instance part="+3V6" gate="G$1" x="223.52" y="99.06"/>
<instance part="R3" gate="G$1" x="208.28" y="88.9" rot="R90"/>
<instance part="+3V5" gate="G$1" x="208.28" y="99.06"/>
<instance part="C2" gate="G$1" x="172.72" y="58.42"/>
<instance part="GND5" gate="1" x="172.72" y="48.26"/>
</instances>
<busses>
</busses>
<nets>
<net name="+3V3" class="0">
<segment>
<pinref part="C1" gate="G$1" pin="1"/>
<pinref part="+3V1" gate="G$1" pin="+3V3"/>
<wire x1="226.06" y1="129.54" x2="226.06" y2="124.46" width="0.1524" layer="91"/>
<pinref part="IC1" gate="G$1" pin="VDD"/>
<wire x1="226.06" y1="124.46" x2="226.06" y2="121.92" width="0.1524" layer="91"/>
<wire x1="210.82" y1="114.3" x2="220.98" y2="114.3" width="0.1524" layer="91"/>
<wire x1="220.98" y1="114.3" x2="220.98" y2="124.46" width="0.1524" layer="91"/>
<wire x1="220.98" y1="124.46" x2="226.06" y2="124.46" width="0.1524" layer="91"/>
<junction x="226.06" y="124.46"/>
</segment>
<segment>
<pinref part="+3V4" gate="G$1" pin="+3V3"/>
<wire x1="157.48" y1="162.56" x2="160.02" y2="162.56" width="0.1524" layer="91"/>
<wire x1="160.02" y1="162.56" x2="160.02" y2="167.64" width="0.1524" layer="91"/>
<pinref part="J1" gate="G$1" pin="PWR"/>
</segment>
<segment>
<pinref part="JP1" gate="1" pin="3"/>
<wire x1="243.84" y1="121.92" x2="243.84" y2="119.38" width="0.1524" layer="91"/>
<pinref part="+3V3" gate="G$1" pin="+3V3"/>
<wire x1="243.84" y1="119.38" x2="248.92" y2="119.38" width="0.1524" layer="91"/>
<wire x1="248.92" y1="119.38" x2="248.92" y2="129.54" width="0.1524" layer="91"/>
</segment>
<segment>
<wire x1="160.02" y1="83.82" x2="165.1" y2="83.82" width="0.1524" layer="91"/>
<pinref part="+3V2" gate="G$1" pin="+3V3"/>
<wire x1="160.02" y1="86.36" x2="160.02" y2="83.82" width="0.1524" layer="91"/>
<pinref part="R4" gate="G$1" pin="2"/>
<wire x1="165.1" y1="81.28" x2="165.1" y2="83.82" width="0.1524" layer="91"/>
<pinref part="IC2" gate="G$1" pin="VCC"/>
<wire x1="175.26" y1="66.04" x2="172.72" y2="66.04" width="0.1524" layer="91"/>
<wire x1="172.72" y1="66.04" x2="160.02" y2="66.04" width="0.1524" layer="91"/>
<wire x1="160.02" y1="66.04" x2="160.02" y2="83.82" width="0.1524" layer="91"/>
<junction x="160.02" y="83.82"/>
<pinref part="C2" gate="G$1" pin="1"/>
<wire x1="172.72" y1="66.04" x2="172.72" y2="60.96" width="0.1524" layer="91"/>
<junction x="172.72" y="66.04"/>
</segment>
<segment>
<pinref part="+3V6" gate="G$1" pin="+3V3"/>
<pinref part="R2" gate="G$1" pin="2"/>
<wire x1="223.52" y1="96.52" x2="223.52" y2="93.98" width="0.1524" layer="91"/>
</segment>
<segment>
<pinref part="R3" gate="G$1" pin="2"/>
<pinref part="+3V5" gate="G$1" pin="+3V3"/>
<wire x1="208.28" y1="93.98" x2="208.28" y2="96.52" width="0.1524" layer="91"/>
</segment>
</net>
<net name="GND" class="0">
<segment>
<pinref part="GND1" gate="1" pin="GND"/>
<wire x1="226.06" y1="114.3" x2="226.06" y2="111.76" width="0.1524" layer="91"/>
<pinref part="C1" gate="G$1" pin="2"/>
<pinref part="IC1" gate="G$1" pin="VSS"/>
<wire x1="226.06" y1="111.76" x2="226.06" y2="106.68" width="0.1524" layer="91"/>
<wire x1="210.82" y1="119.38" x2="213.36" y2="119.38" width="0.1524" layer="91"/>
<wire x1="213.36" y1="119.38" x2="213.36" y2="111.76" width="0.1524" layer="91"/>
<wire x1="213.36" y1="111.76" x2="226.06" y2="111.76" width="0.1524" layer="91"/>
<junction x="226.06" y="111.76"/>
</segment>
<segment>
<pinref part="GND3" gate="1" pin="GND"/>
<wire x1="223.52" y1="139.7" x2="223.52" y2="142.24" width="0.1524" layer="91"/>
<pinref part="SV1" gate="G$1" pin="3"/>
<wire x1="223.52" y1="142.24" x2="226.06" y2="142.24" width="0.1524" layer="91"/>
</segment>
<segment>
<pinref part="GND4" gate="1" pin="GND"/>
<wire x1="157.48" y1="157.48" x2="160.02" y2="157.48" width="0.1524" layer="91"/>
<wire x1="160.02" y1="157.48" x2="160.02" y2="154.94" width="0.1524" layer="91"/>
<pinref part="J1" gate="G$1" pin="GND"/>
</segment>
<segment>
<pinref part="GND2" gate="1" pin="GND"/>
<wire x1="236.22" y1="116.84" x2="236.22" y2="119.38" width="0.1524" layer="91"/>
<pinref part="JP1" gate="1" pin="1"/>
<wire x1="236.22" y1="119.38" x2="238.76" y2="119.38" width="0.1524" layer="91"/>
<wire x1="238.76" y1="119.38" x2="238.76" y2="121.92" width="0.1524" layer="91"/>
</segment>
<segment>
<pinref part="IC2" gate="G$1" pin="VSS"/>
<pinref part="GND6" gate="1" pin="GND"/>
<wire x1="200.66" y1="73.66" x2="203.2" y2="73.66" width="0.1524" layer="91"/>
<wire x1="203.2" y1="73.66" x2="203.2" y2="60.96" width="0.1524" layer="91"/>
</segment>
<segment>
<pinref part="C2" gate="G$1" pin="2"/>
<pinref part="GND5" gate="1" pin="GND"/>
<wire x1="172.72" y1="53.34" x2="172.72" y2="50.8" width="0.1524" layer="91"/>
</segment>
</net>
<net name="N$3" class="0">
<segment>
<pinref part="R1" gate="G$1" pin="1"/>
<wire x1="210.82" y1="109.22" x2="228.6" y2="109.22" width="0.1524" layer="91"/>
<pinref part="IC1" gate="G$1" pin="PIO0_1/ACMP_I2/CLKIN"/>
</segment>
</net>
<net name="N$4" class="0">
<segment>
<pinref part="R1" gate="G$1" pin="2"/>
<pinref part="JP1" gate="1" pin="2"/>
<wire x1="238.76" y1="109.22" x2="241.3" y2="109.22" width="0.1524" layer="91"/>
<wire x1="241.3" y1="109.22" x2="241.3" y2="121.92" width="0.1524" layer="91"/>
</segment>
</net>
<net name="N$5" class="0">
<segment>
<pinref part="SV1" gate="G$1" pin="1"/>
<wire x1="218.44" y1="147.32" x2="226.06" y2="147.32" width="0.1524" layer="91"/>
<wire x1="218.44" y1="147.32" x2="218.44" y2="81.28" width="0.1524" layer="91"/>
<pinref part="JP2" gate="1" pin="1"/>
<wire x1="218.44" y1="81.28" x2="226.06" y2="81.28" width="0.1524" layer="91"/>
</segment>
</net>
<net name="N$6" class="0">
<segment>
<wire x1="175.26" y1="121.92" x2="172.72" y2="121.92" width="0.1524" layer="91"/>
<wire x1="172.72" y1="121.92" x2="172.72" y2="144.78" width="0.1524" layer="91"/>
<pinref part="SV1" gate="G$1" pin="2"/>
<wire x1="172.72" y1="144.78" x2="226.06" y2="144.78" width="0.1524" layer="91"/>
<pinref part="IC1" gate="G$1" pin="PIO0_4/WAKEUP"/>
</segment>
</net>
<net name="N$8" class="0">
<segment>
<pinref part="IC1" gate="G$1" pin="SWDIO/PIO0_2"/>
<wire x1="175.26" y1="111.76" x2="170.18" y2="111.76" width="0.1524" layer="91"/>
<wire x1="170.18" y1="111.76" x2="170.18" y2="71.12" width="0.1524" layer="91"/>
<pinref part="IC2" gate="G$1" pin="SCK"/>
<wire x1="170.18" y1="71.12" x2="175.26" y2="71.12" width="0.1524" layer="91"/>
</segment>
</net>
<net name="N$9" class="0">
<segment>
<pinref part="IC1" gate="G$1" pin="SWCLK/PIO0_3"/>
<wire x1="175.26" y1="116.84" x2="172.72" y2="116.84" width="0.1524" layer="91"/>
<wire x1="172.72" y1="116.84" x2="172.72" y2="73.66" width="0.1524" layer="91"/>
<pinref part="IC2" gate="G$1" pin="SI"/>
<wire x1="172.72" y1="73.66" x2="175.26" y2="73.66" width="0.1524" layer="91"/>
</segment>
</net>
<net name="N$10" class="0">
<segment>
<pinref part="IC1" gate="G$1" pin="PIO0_0/ACMP_I1"/>
<wire x1="210.82" y1="124.46" x2="215.9" y2="124.46" width="0.1524" layer="91"/>
<wire x1="215.9" y1="124.46" x2="215.9" y2="78.74" width="0.1524" layer="91"/>
<pinref part="JP2" gate="1" pin="2"/>
<wire x1="215.9" y1="78.74" x2="226.06" y2="78.74" width="0.1524" layer="91"/>
</segment>
</net>
<net name="N$1" class="0">
<segment>
<pinref part="IC2" gate="G$1" pin="SO"/>
<wire x1="200.66" y1="68.58" x2="205.74" y2="68.58" width="0.1524" layer="91"/>
<wire x1="205.74" y1="68.58" x2="205.74" y2="81.28" width="0.1524" layer="91"/>
<wire x1="205.74" y1="81.28" x2="167.64" y2="81.28" width="0.1524" layer="91"/>
<wire x1="167.64" y1="81.28" x2="167.64" y2="127" width="0.1524" layer="91"/>
<pinref part="IC1" gate="G$1" pin="!RESET!/PIO0_5"/>
<wire x1="167.64" y1="127" x2="175.26" y2="127" width="0.1524" layer="91"/>
</segment>
</net>
<net name="N$2" class="0">
<segment>
<pinref part="R4" gate="G$1" pin="1"/>
<wire x1="165.1" y1="71.12" x2="165.1" y2="68.58" width="0.1524" layer="91"/>
<pinref part="IC2" gate="G$1" pin="!HOLD"/>
<wire x1="165.1" y1="68.58" x2="175.26" y2="68.58" width="0.1524" layer="91"/>
</segment>
</net>
<net name="N$7" class="0">
<segment>
<pinref part="IC2" gate="G$1" pin="!WP"/>
<wire x1="200.66" y1="71.12" x2="208.28" y2="71.12" width="0.1524" layer="91"/>
<pinref part="R3" gate="G$1" pin="1"/>
<wire x1="208.28" y1="71.12" x2="208.28" y2="83.82" width="0.1524" layer="91"/>
</segment>
</net>
<net name="N$11" class="0">
<segment>
<pinref part="IC2" gate="G$1" pin="!CS"/>
<wire x1="200.66" y1="66.04" x2="223.52" y2="66.04" width="0.1524" layer="91"/>
<wire x1="223.52" y1="66.04" x2="223.52" y2="76.2" width="0.1524" layer="91"/>
<pinref part="JP2" gate="1" pin="3"/>
<wire x1="223.52" y1="76.2" x2="226.06" y2="76.2" width="0.1524" layer="91"/>
<pinref part="R2" gate="G$1" pin="1"/>
<wire x1="223.52" y1="83.82" x2="223.52" y2="76.2" width="0.1524" layer="91"/>
<junction x="223.52" y="76.2"/>
</segment>
</net>
</nets>
</sheet>
</sheets>
</schematic>
</drawing>
</eagle>
